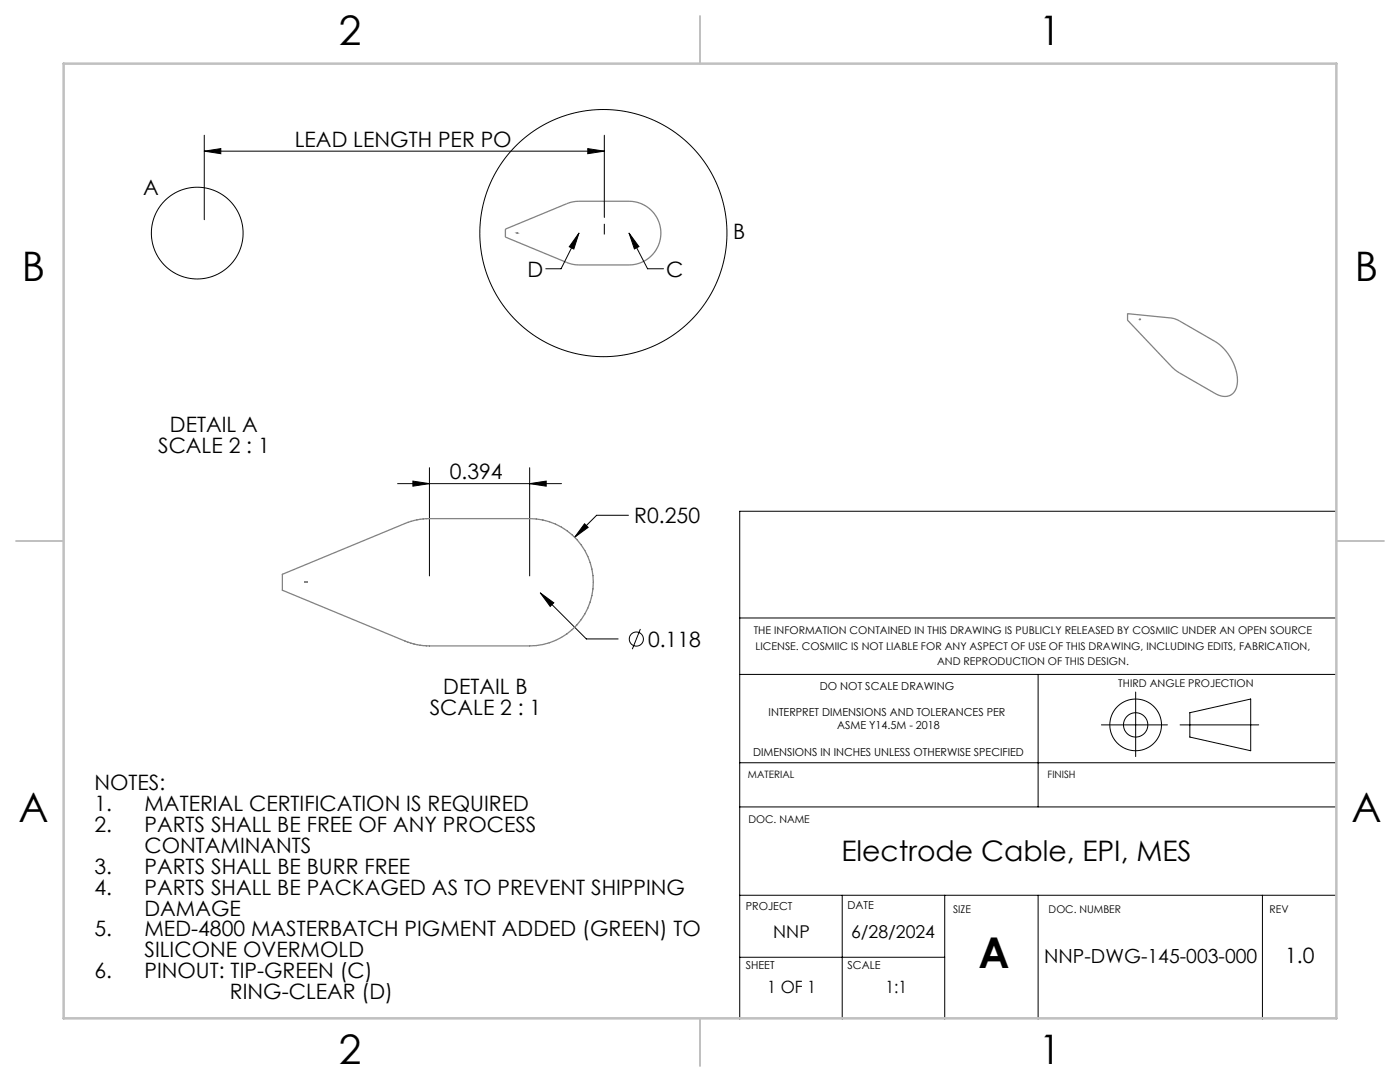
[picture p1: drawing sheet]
<svg xmlns="http://www.w3.org/2000/svg" width="279mm" height="216mm" viewBox="0 0 279 216" stroke-linecap="round" stroke-linejoin="round" font-family="sans-serif">
<g fill="none" stroke="#000" stroke-width=".2">
<path d="M40.8 30.2l3.3-.5v1zM40.8 27v16.8M40.8 30.2h79.8M117.3 29.7l3.3 .5-3.3 .5zM120.6 27v16.4M115.5 46.5l-1 3.2-.9-.5zM115.5 46.5l-3.5 7.1h-3.1M125.5 46.5l2 2.7-.9 .5zM125.5 46.5l3.7 7.1h3.2M79.4 96.5h32.7M82.4 96l3.3 .5-3.3 .5zM85.7 93.3v21.6"/>
<path d="M105.7 96.5l3.3-.5v1zM105.7 93.3v21.6M107.8 118.3l2.7 2-.7 .7zM107.8 118.3l9.2 9.2h6.4M116.7 104.5l.7 .7-2.7 2zM125.4 102.8h-6.3l-4.4 4.4M266.7 102h-119.1v101.4M127.8 125.5l-1.6 4M147.6 123.3h119.1M147.6 134.6h119.1M207.2 134.6v26.4M226.6 138.1v12.9"/>
<path d="M147.6 152.2h119.1M219.8 144.6h13.2M235.5 144.6h15.7M237.5 142.2l12.1-2.7v10.3l-12.1-2.7zM147.6 161h119.1M147.6 178.6h119.1M168.1 178.6v24.8M188.5 178.6v24.8M207.2 178.6v24.8M251.9 178.6v24.8M147.6 191h40.9"/>
<circle cx="39.4" cy="46.5" r="9.2"/>
<circle cx="120.4" cy="46.5" r="24.7"/>
<circle cx="127" cy="127.5" r="1.41"/>
<circle cx="226.6" cy="144.6" r="2.43"/>
<circle cx="226.6" cy="144.6" r="5.2"/>
</g>
<g fill="none" stroke="#808080" stroke-width=".25">
<path d="M100.9 45.7l13.1-5.3 1.5-.2h10a6.4 6.4 0 0 1 6.4 6.3 6.4 6.4 0 0 1-6.4 6.4h-10l-1.8-.3-12.8-5.3zM103.1 46.5h.2zM225 62.6l9.3 1 1.1 .4 7.1 4.1a9.4 9.4 0 0 1 4.3 9 2.57 2.57 0 0 1-4.1 1.5l-7.3-4.2-1.3-1-9.1-9.5zM227.4 63.7h.2zM56.4 114.6l24.4-10.1a12.7 12.7 0 0 1 4.9-1h20a12.7 12.7 0 0 1 12.7 12.7 12.7 12.7 0 0 1-12.7 12.7h-20a12.7 12.7 0 0 1-4.9-1l-24.4-10.1zM60.8 116.2h.1M60.9 116.2h.1M61 116.2h.1M61 116.1l.1 .1M61.1 116.1h.1M61.1 116.2h.1M61.2 116.1h.1"/>
<path d="M61.3 116.2h-.1M61.3 116.2h.1"/>
</g>
<path d="M120.6 44.7v2.1" fill="none" stroke="#000" stroke-width=".2" stroke-dasharray="15.2 1.3 1.3 1.3" stroke-linecap="butt"/>
<path d="M139.7 3.2v9.5M3.2 107.9h9.5M266.7 107.9h9.5M139.7 203.2v9.5" fill="none" stroke="#c0c0c0" stroke-width=".25"/>
<path d="M12.7 12.7h254v190.5h-254z" fill="none" stroke="#c0c0c0" stroke-width=".5"/>
<g fill="#000">
<path d="M40.8 30.2l3.3-.5v1zM117.3 29.7l3.3 .5-3.3 .5z"/>
<path d="M125.5 46.5l2 2.7-.9 .5zM115.5 46.5l-1 3.2-.9-.5z"/>
<path d="M82.4 96l3.3 .5-3.3 .5zM105.7 96.5l3.3-.5v1zM116.7 104.5l-2 2.7 2.7-2zM107.8 118.3l2 2.7 .7-.7z"/>
</g>
<text font-size="8.5" x="195.3" y="193.2">A</text>
<g font-size="8.1">
<text x="67.6" y="8.9">2</text>
<text x="207.3" y="8.9">1</text>
<text x="4.4" y="56.2">B</text>
<text x="270.4" y="56.2">B</text>
<text x="3.7" y="164.1">A</text>
<text x="269.7" y="164.1">A</text>
<text x="67.6" y="212.4">2</text>
<text x="207.3" y="212.4">1</text>
</g>
<text font-size="5.6" x="167.9" y="171.9">Electrode Cable, EPI, MES</text>
<g font-size="4.2">
<text x="58.8" y="29.2">LEAD LENGTH PER PO</text>
<text x="28.6" y="38.9">A</text>
<text x="146.3" y="47.8">B</text>
<text x="105.3" y="55.3">D</text>
<text x="133" y="55.3">C</text>
<text x="33.9" y="86.1">DETAIL A</text>
<text x="31.6" y="90.3">SCALE 2 : 1</text>
<text x="89.8" y="95.6">0.394</text>
<text x="126.6" y="104.4">R0.250</text>
<text x="129.3" y="129.1">0.118</text>
<text x="85.8" y="142.6">SCALE 2 : 1</text>
<text x="88.5" y="138.4">DETAIL B</text>
<text x="18.8" y="157.6">NOTES:</text>
<text x="18.8" y="161.8">1.</text>
<text x="28.8" y="161.8">MATERIAL CERTIFICATION IS REQUIRED</text>
<text x="18.8" y="166">2.</text>
<text x="28.8" y="166">PARTS SHALL BE FREE OF ANY PROCESS</text>
<text x="28.8" y="170.2">CONTAMINANTS</text>
<text x="18.8" y="174.3">3.</text>
<text x="18.8" y="178.5">4.</text>
<text x="28.8" y="174.3">PARTS SHALL BE BURR FREE</text>
<text x="28.8" y="178.5">PARTS SHALL BE PACKAGED AS TO PREVENT SHIPPING</text>
<text x="28.8" y="182.7">DAMAGE</text>
<text x="18.8" y="186.9">5.</text>
<text x="28.8" y="186.9">MED-4800 MASTERBATCH PIGMENT ADDED (GREEN) TO</text>
<text x="28.8" y="191">SILICONE OVERMOLD</text>
<text x="18.8" y="195.2">6.</text>
<text x="28.8" y="195.2">PINOUT: TIP-GREEN (C)</text>
<text x="256.5" y="192.2">1.0</text>
<text x="45.9" y="199.4">RING-CLEAR (D)</text>
</g>
<text font-size="3.9" x="208.4" y="192.2">NNP-DWG-145-003-000</text>
<g font-size="3.5">
<text x="154.3" y="187.2">NNP</text>
<text x="169.8" y="187.2">6/28/2024</text>
</g>
<g font-size="3.4">
<text x="153.1" y="198.2">1 OF 1</text>
<text x="176.7" y="198.2">1:1</text>
</g>
<g font-size="2.2">
<text x="163.6" y="137.6">DO NOT SCALE DRAWING</text>
<text x="153.4" y="142.9">INTERPRET DIMENSIONS AND TOLERANCES PER</text>
<text x="167.1" y="145.6">ASME Y14.5M - 2018</text>
<text x="150.3" y="150.9">DIMENSIONS IN INCHES UNLESS OTHERWISE SPECIFIED</text>
<text x="148.8" y="181.7">PROJECT</text>
<text x="169.1" y="181.4">DATE</text>
<text x="148.8" y="193.3">SHEET</text>
<text x="169.1" y="193.3">SCALE</text>
</g>
<g font-size="2.1">
<text x="150.4" y="126.6">THE INFORMATION CONTAINED IN THIS DRAWING IS PUBLICLY RELEASED BY COSMIIC UNDER AN OPEN SOURCE</text>
<text x="150.8" y="129.7">LICENSE. COSMIIC IS NOT LIABLE FOR ANY ASPECT OF USE OF THIS DRAWING, INCLUDING EDITS, FABRICATION,</text>
<text x="187" y="132.8">AND REPRODUCTION OF THIS DESIGN.</text>
<text x="223.2" y="137.2">THIRD ANGLE PROJECTION</text>
<text x="149.4" y="164.2">DOC. NAME</text>
<text x="190.2" y="182.2">SIZE</text>
<text x="209.3" y="182.2">DOC. NUMBER</text>
<text x="253.4" y="182.2">REV</text>
</g>
<g font-size="2">
<text x="149.3" y="155.3">MATERIAL</text>
<text x="209.1" y="155.3">FINISH</text>
</g>
</svg>
